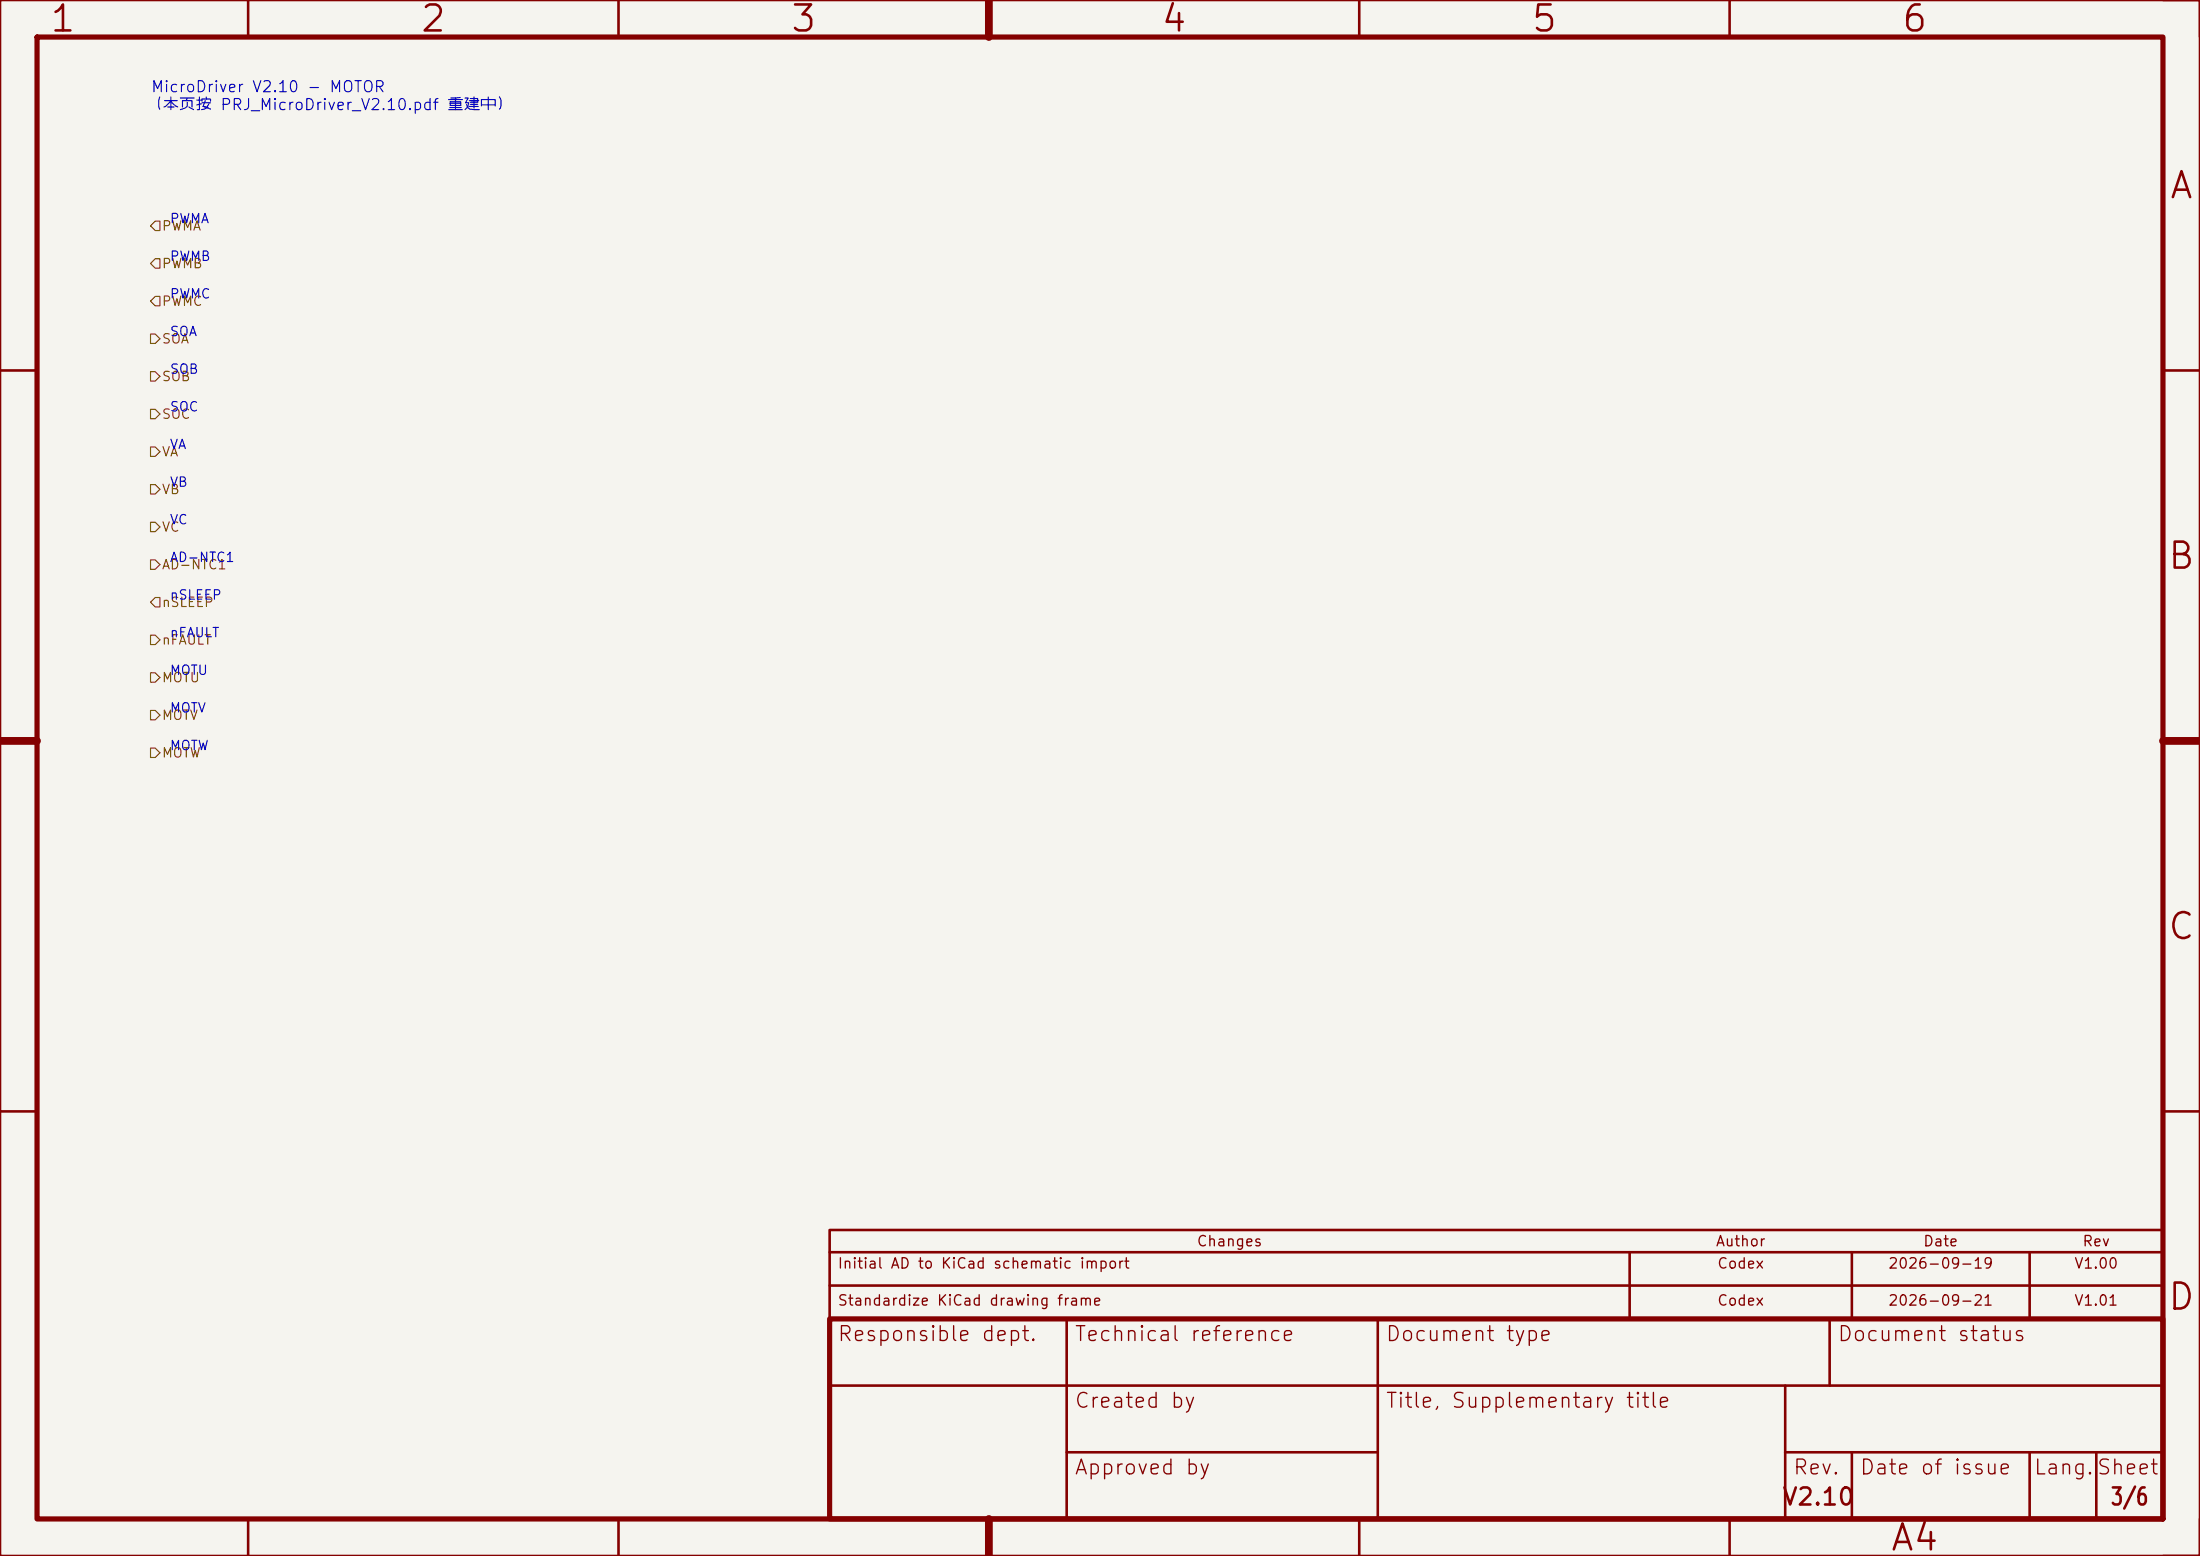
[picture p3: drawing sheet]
<svg xmlns="http://www.w3.org/2000/svg" width="297mm" height="210mm" viewBox="0 0 297 210" stroke-linecap="round" stroke-linejoin="round" font-family="sans-serif">
<path d="M0 0h297v210h-297z" fill="#f5f4ef" stroke="#f5f4ef" stroke-width=".14"/>
<g fill="none" stroke="#840000" stroke-width=".35">
<path d="M0 0h297v210h-297zM33.5 0v5M83.5 0v5M133.5 0v5M183.5 0v5M233.5 0v5M0 50h5M292 50h5M0 100h5M292 100h5M0 150h5M292 150h5"/>
<path d="M112 166h180v12h-180zM112 169h180M112 173.5h180M144 178v27M186 178v27M220 169v9M247 178v9M250 169v9M274 169v9M112 187h180M144 196h42M241 196h51"/>
<path d="M241 187v18M250 196v9M274 196v9M283 196v9M33.5 205v5M83.5 205v5M133.5 205v5M183.5 205v5M233.5 205v5"/>
</g>
<path d="M5 5h287v200h-287zM112 178h180v27h-180z" fill="none" stroke="#840000" stroke-width=".7"/>
<path d="M133.5 0v5M0 100h5M292 100h5M133.5 205v5" fill="none" stroke="#840000" stroke-width="1.1"/>
<g fill="#840000" stroke="#840000" stroke-width=".35">
<path d="M292 -.1h5.1v5.1l-.1-5z"/>
<path d="M297 205l.1 5.1h-5.1l5-.1z"/>
</g>
<g fill="none" stroke="#725600" stroke-width=".15">
<path d="M20.3 35.6l.7-.7h.6v1.3h-.6zM20.3 30.5l.7-.7h.6v1.3h-.6zM20.3 55.2h.7l.6 .7-.6 .6h-.7zM20.3 45.1h.7l.6 .6-.6 .7h-.7zM20.3 40.6l.7-.6h.6v1.3h-.6zM20.3 50.2h.7l.6 .6-.6 .6h-.7zM20.3 70.5h.7l.6 .6-.6 .7h-.7zM20.3 65.4h.7l.6 .6-.6 .7h-.7zM20.3 60.3h.7l.6 .7-.6 .6h-.7zM20.3 75.6h.7l.6 .6-.6 .6h-.7zM20.3 85.7h.7l.6 .7-.6 .6h-.7zM20.3 95.9h.7l.6 .6-.6 .7h-.7z"/>
<path d="M20.3 90.8h.7l.6 .6-.6 .7h-.7zM21 80.6h.6v1.3h-.6l-.7-.6zM20.3 101h.7l.6 .6-.6 .6h-.7z"/>
</g>
<g font-size="3.5" fill="#840000">
<text x="6.5" y="5.2">1</text>
<text x="56.5" y="5.2">2</text>
<text x="106.5" y="5.2">3</text>
<text x="156.5" y="5.2">4</text>
<text x="206.5" y="5.2">5</text>
<text x="256.5" y="5.2">6</text>
<text x="292.7" y="27.7">A</text>
<text x="292.4" y="77.7">B</text>
<text x="292.4" y="127.7">C</text>
<text x="292.4" y="177.7">D</text>
<text x="255" y="210.2">A4</text>
</g>
<g font-size="2.3" fill="#840000">
<text x="240.5" y="203.7">V2.10</text>
<text x="284.8" y="203.7">3/6</text>
</g>
<g font-size="2" fill="#840000">
<text x="112.9" y="181.5">Responsible dept.</text>
<text x="144.9" y="181.5">Technical reference</text>
<text x="186.9" y="181.5">Document type</text>
<text x="247.9" y="181.5">Document status</text>
<text x="144.9" y="190.5">Created by</text>
<text x="186.9" y="190.5">Title, Supplementary title</text>
<text x="144.9" y="199.5">Approved by</text>
<text x="241.9" y="199.5">Rev.</text>
<text x="250.9" y="199.5">Date of issue</text>
<text x="274.4" y="199.5">Lang.Sheet</text>
</g>
<g font-size="1.5" fill="#0000c2">
<text x="20.3" y="12.8">MicroDriver V2.10 - MOTOR</text>
<text x="20.3" y="15.3">（本页按 PRJ_MicroDriver_V2.10.pdf 重建中）</text>
</g>
<g font-size="1.4" fill="#840000">
<text x="113" y="171.6">Initial AD to KiCad schematic import</text>
<text x="161.5" y="168.6">Changes</text>
<text x="231.5" y="168.6">Author</text>
<text x="231.7" y="171.6">Codex</text>
<text x="254.8" y="171.6">2026-09-19</text>
<text x="259.5" y="168.6">Date</text>
<text x="279.9" y="171.6">V1.00</text>
<text x="281" y="168.6">Rev</text>
<text x="113" y="176.6">Standardize KiCad drawing frame</text>
<text x="231.7" y="176.6">Codex</text>
<text x="254.8" y="176.6">2026-09-21</text>
<text x="279.9" y="176.6">V1.01</text>
</g>
<g font-size="1.3" fill="#725600">
<text x="21.8" y="31.4">PWMA</text>
<text x="21.8" y="36.5">PWMB</text>
<text x="21.8" y="41.6">PWMC</text>
<text x="21.8" y="46.7">SOA</text>
<text x="21.8" y="51.8">SOB</text>
<text x="21.8" y="56.8">SOC</text>
<text x="21.8" y="61.9">VA</text>
<text x="21.8" y="67">VB</text>
<text x="21.8" y="72.1">VC</text>
<text x="21.8" y="77.2">AD-NTC1</text>
<text x="21.8" y="82.2">nSLEEP</text>
<text x="21.8" y="87.3">nFAULT</text>
<text x="21.8" y="92.4">MOTU</text>
<text x="21.8" y="97.5">MOTV</text>
<text x="21.8" y="102.6">MOTW</text>
</g>
<g font-size="1.3" fill="#0000c2">
<text x="22.8" y="35.5">PWMB</text>
<text x="22.8" y="30.5">PWMA</text>
<text x="22.8" y="40.6">PWMC</text>
<text x="22.8" y="45.7">SOA</text>
<text x="22.8" y="50.8">SOB</text>
<text x="22.8" y="55.9">SOC</text>
<text x="22.8" y="60.9">VA</text>
<text x="22.8" y="66">VB</text>
<text x="22.8" y="71.1">VC</text>
<text x="22.8" y="76.2">AD-NTC1</text>
<text x="22.8" y="81.3">nSLEEP</text>
<text x="22.8" y="86.3">nFAULT</text>
<text x="22.8" y="91.4">MOTU</text>
<text x="22.8" y="96.5">MOTV</text>
<text x="22.8" y="101.6">MOTW</text>
</g>
</svg>
